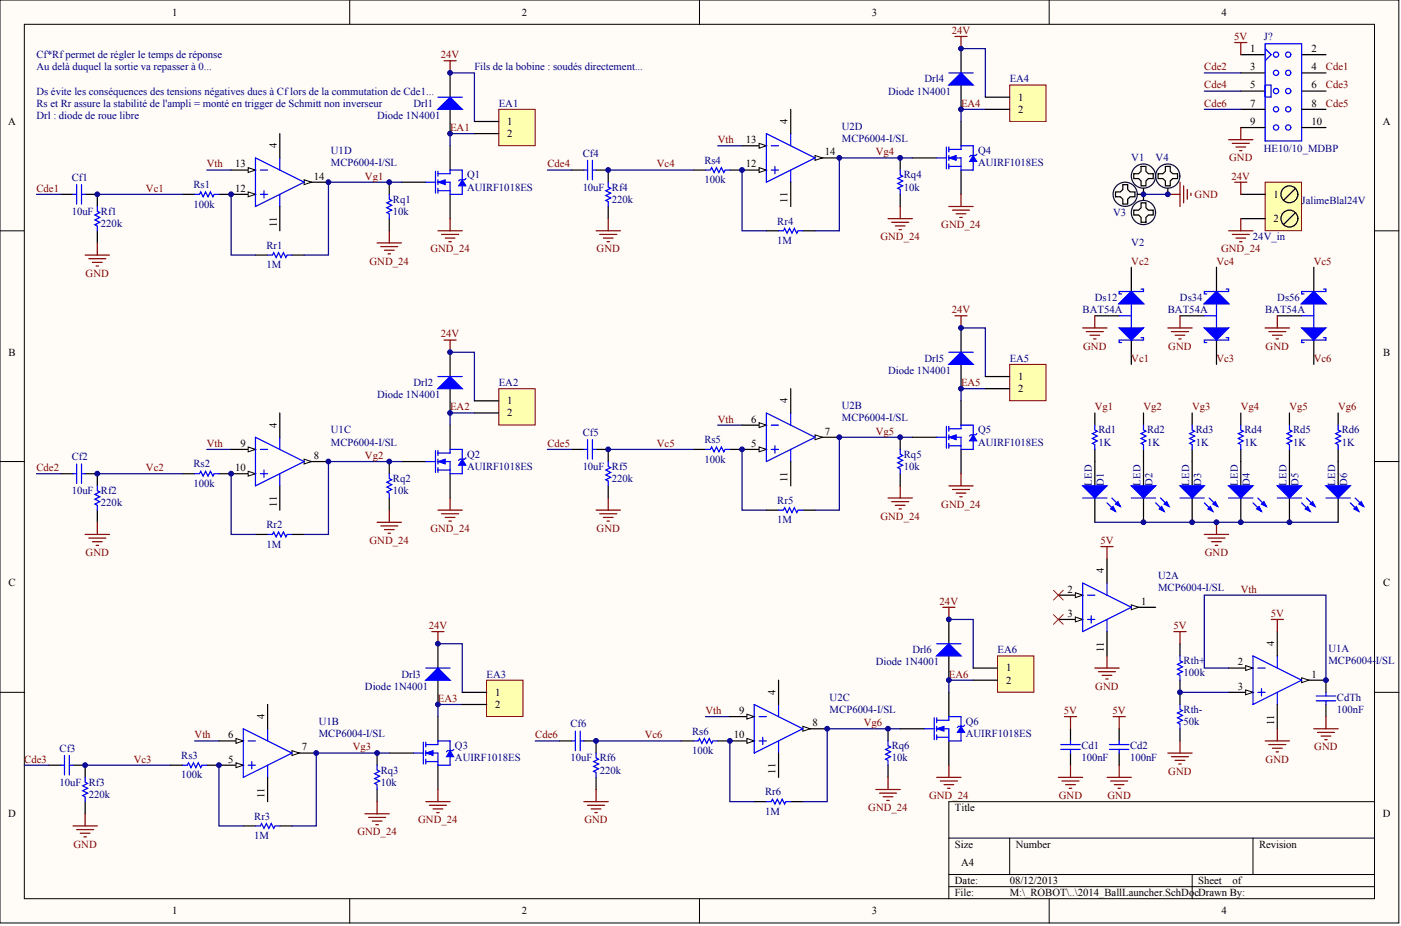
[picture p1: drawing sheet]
# Altium project 2014_BallLauncher.PRJPCB
1 sheet, 76 parts. Net scope: global (net labels, ports and power ports of the same name join across sheets).
Board file: 2014_BallLauncher.PCBDOC

## Sheet 2014_BallLauncher.SchDoc
size A4

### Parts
Cd1  100nF  [C0805_N]
Cd2  100nF  [C0805_N]
CdTh  100nF  [C0805_N]
Cf1  10uF  [C1206_N]
Cf2  10uF  [C1206_N]
Cf3  10uF  [C1206_N]
Cf4  10uF  [C1206_N]
Cf5  10uF  [C1206_N]
Cf6  10uF  [C1206_N]
D1  LED  [LED_0805]
D2  LED  [LED_0805]
D3  LED  [LED_0805]
D4  LED  [LED_0805]
D5  LED  [LED_0805]
D6  LED  [LED_0805]
Drl1  Diode 1N4001  [DIO10.46-5.3x2.8]
Drl2  Diode 1N4001  [DIO10.46-5.3x2.8]
Drl3  Diode 1N4001  [DIO10.46-5.3x2.8]
Drl4  Diode 1N4001  [DIO10.46-5.3x2.8]
Drl5  Diode 1N4001  [DIO10.46-5.3x2.8]
Drl6  Diode 1N4001  [DIO10.46-5.3x2.8]
Ds12  BAT54A  [SOT23-3N]
Ds34  BAT54A  [SOT23-3N]
Ds56  BAT54A  [SOT23-3N]
EA1  BARRETTE2  [HDR1X2]  (value not drawn)
EA2  BARRETTE2  [HDR1X2]  (value not drawn)
EA3  BARRETTE2  [HDR1X2]  (value not drawn)
EA4  BARRETTE2  [HDR1X2]  (value not drawn)
EA5  BARRETTE2  [HDR1X2]  (value not drawn)
EA6  BARRETTE2  [HDR1X2]  (value not drawn)
J?  Type: HE10/10_MDBP  [HE10/10_M_D_BP]  (hidden comment: HE10/10_MALE_DROIT_BAS_PROFIL)
JalimeBlal24V  24V_in  [BORNIER2_FEM_COUDE]
Q1  AUIRF1018ES  [D2PAK]
Q2  AUIRF1018ES  [D2PAK]
Q3  AUIRF1018ES  [D2PAK]
Q4  AUIRF1018ES  [D2PAK]
Q5  AUIRF1018ES  [D2PAK]
Q6  AUIRF1018ES  [D2PAK]
Rd1  1K  [R1206_N]
Rd2  1K  [R1206_N]
Rd3  1K  [R1206_N]
Rd4  1K  [R1206_N]
Rd5  1K  [R1206_N]
Rd6  1K  [R1206_N]
Rf1  220k  [R1206_N]
Rf2  220k  [R1206_N]
Rf3  220k  [R1206_N]
Rf4  220k  [R1206_N]
Rf5  220k  [R1206_N]
Rf6  220k  [R1206_N]
Rq1  10k  [R1206_N]
Rq2  10k  [R1206_N]
Rq3  10k  [R1206_N]
Rq4  10k  [R1206_N]
Rq5  10k  [R1206_N]
Rq6  10k  [R1206_N]
Rr1  1M  [R1206_N]
Rr2  1M  [R1206_N]
Rr3  1M  [R1206_N]
Rr4  1M  [R1206_N]
Rr5  1M  [R1206_N]
Rr6  1M  [R1206_N]
Rs1  100k  [R1206_N]
Rs2  100k  [R1206_N]
Rs3  100k  [R1206_N]
Rs4  100k  [R1206_N]
Rs5  100k  [R1206_N]
Rs6  100k  [R1206_N]
Rth+  100k  [R1206_N]
Rth-  50k  [R1206_N]
U1  MCP6004-I/SL  [SOIC-SL14_N]  (parts A,B,C,D of 4)
U2  MCP6004-I/SL  [SOIC-SL14_N]  (parts A,B,C,D of 4)
V1  Pad_M3  [M3x6mm]  (value not drawn)
V2  Pad_M3  [M3x6mm]  (value not drawn)
V3  Pad_M3  [M3x6mm]  (value not drawn)
V4  Pad_M3  [M3x6mm]  (value not drawn)

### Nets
5V: Cd1.1 Cd2.1 J?.1 Rth+.2 U1.4(VDD) U2.4(VDD)
24V: Drl1.2(K) Drl2.2(K) Drl3.2(K) Drl4.2(K) Drl5.2(K) Drl6.2(K) EA1.1 EA2.1 EA3.1 EA4.1 EA5.1 EA6.1 JalimeBlal24V.1
GND: Cd1.2 Cd2.2 CdTh.2 D1.2(K) D2.2(K) D3.2(K) D4.2(K) D5.2(K) D6.2(K) Ds12.3(A) Ds34.3(A) Ds56.3(A) J?.9 Rf1.1 Rf2.1 Rf3.1 Rf4.1 Rf5.1 Rf6.1 Rth-.1 U1.11(VSS) U2.11(VSS) V1.1 V2.1 V3.1 V4.1
GND_24: JalimeBlal24V.2 Q1.3(S) Q2.3(S) Q3.3(S) Q4.3(S) Q5.3(S) Q6.3(S) Rq1.2 Rq2.2 Rq3.2 Rq4.2 Rq5.2 Rq6.2
Cde1: Cf1.2 J?.4
Cde2: Cf2.2 J?.3
Cde3: Cf3.2 J?.6
Cde4: Cf4.2 J?.5
Cde5: Cf5.2 J?.8
Cde6: Cf6.2 J?.7
EA1: Drl1.1(A) EA1.2 Q1.2(D)
EA2: Drl2.1(A) EA2.2 Q2.2(D)
EA3: Drl3.1(A) EA3.2 Q3.2(D)
EA4: Drl4.1(A) EA4.2 Q4.2(D)
EA5: Drl5.1(A) EA5.2 Q5.2(D)
EA6: Drl6.1(A) EA6.2 Q6.2(D)
Vc1: Cf1.1 Ds12.1(K1) Rf1.2 Rs1.1
Vc2: Cf2.1 Ds12.2(K2) Rf2.2 Rs2.1
Vc3: Cf3.1 Ds34.1(K1) Rf3.2 Rs3.1
Vc4: Cf4.1 Ds34.2(K2) Rf4.2 Rs4.1
Vc5: Cf5.1 Ds56.2(K2) Rf5.2 Rs5.1
Vc6: Cf6.1 Ds56.1(K1) Rf6.2 Rs6.1
Vg1: Q1.1(G) Rd1.1 Rq1.1 Rr1.2 U1.14(VOUTD)
Vg2: Q2.1(G) Rd2.1 Rq2.1 Rr2.2 U1.8(VOUTC)
Vg3: Q3.1(G) Rd3.1 Rq3.1 Rr3.2 U1.7(VOUTB)
Vg4: Q4.1(G) Rd4.1 Rq4.1 Rr4.2 U2.14(VOUTD)
Vg5: Q5.1(G) Rd5.1 Rq5.1 Rr5.2 U2.7(VOUTB)
Vg6: Q6.1(G) Rd6.1 Rq6.1 Rr6.2 U2.8(VOUTC)
Vth: CdTh.1 U1.1(VOUTA) U1.2(VINA-) U1.6(VINB-) U1.9(VINC-) U1.13(VIND-) U2.6(VINB-) U2.9(VINC-) U2.13(VIND-)
NetD1_1: D1.1(A) Rd1.2
NetD2_1: D2.1(A) Rd2.2
NetD3_1: D3.1(A) Rd3.2
NetD4_1: D4.1(A) Rd4.2
NetD5_1: D5.1(A) Rd5.2
NetD6_1: D6.1(A) Rd6.2
NetRr1_1: Rr1.1 Rs1.2 U1.12(VIND+)
NetRr2_1: Rr2.1 Rs2.2 U1.10(VINC+)
NetRr3_1: Rr3.1 Rs3.2 U1.5(VINB+)
NetRr4_1: Rr4.1 Rs4.2 U2.12(VIND+)
NetRr5_1: Rr5.1 Rs5.2 U2.5(VINB+)
NetRr6_1: Rr6.1 Rs6.2 U2.10(VINC+)
NetRth+_1: Rth+.1 Rth-.2 U1.3(VINA+)

Not connected (* = marked no-connect by the designer): J? 2 10; U2 1(VOUTA) 2(VINA-)* 3(VINA+)*

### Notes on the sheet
- Cf*Rf permet de régler le temps de réponse
- Au delà duquel la sortie va repasser à 0...
- (near Drl1) Ds évite les conséquences des tensions négatives dues à Cf lors de la commutation de Cde1...
- Fils de la bobine : soudés directement...
- (near Drl1) Rs et Rr assure la stabilité de l'ampli = monté en trigger de Schmitt non inverseur
- Drl : diode de roue libre
